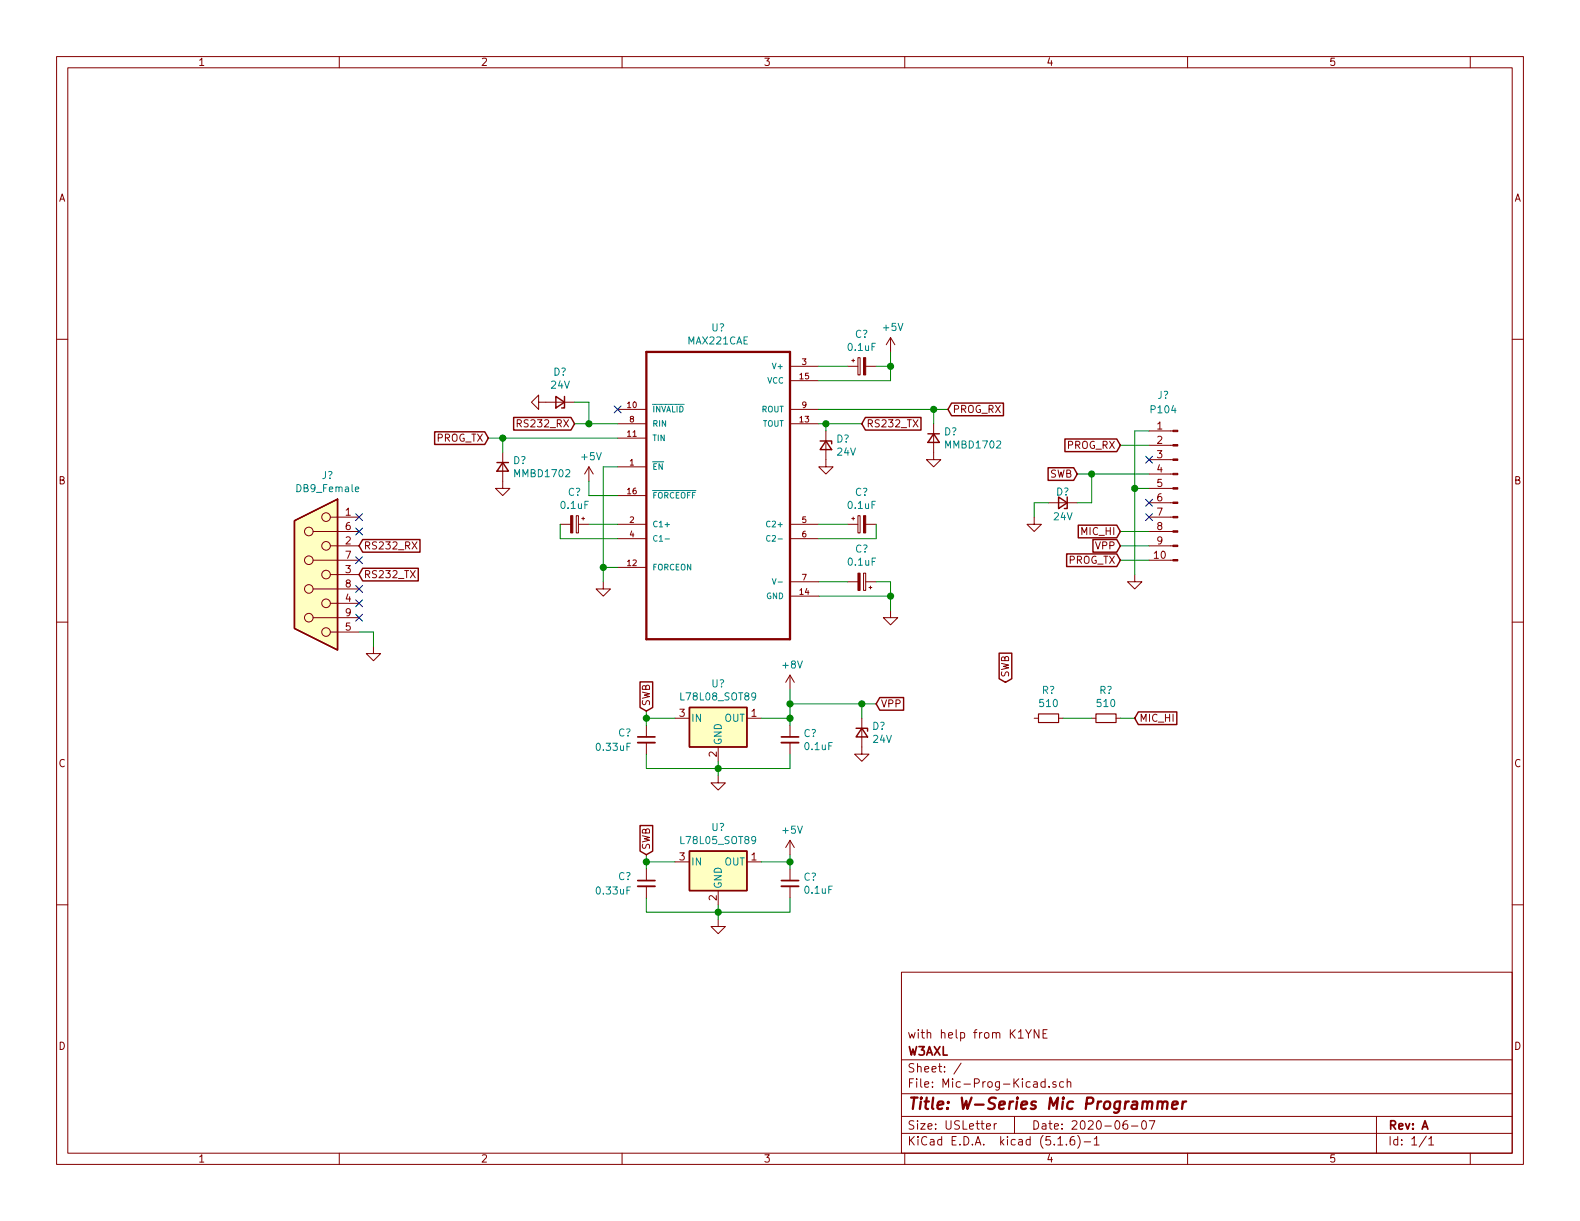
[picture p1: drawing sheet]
EESchema Schematic File Version 4
EELAYER 30 0
EELAYER END
$Descr USLetter 11000 8500
encoding utf-8
Sheet 1 1
Title "W-Series Mic Programmer"
Date "2020-06-07"
Rev "A"
Comp "W3AXL"
Comment1 "with help from K1YNE"
Comment2 ""
Comment3 ""
Comment4 ""
$EndDescr
$Comp
L MAX221CAE:MAX221CAE U?
U 1 1
P 5000 3450
F 0 "U?" H 5000 4620 50  0000 C CNN
F 1 "MAX221CAE" H 5000 4529 50  0000 C CNN
F 2 "SOP65P777X199-16N" H 5000 3450 50  0001 L BNN
F 3 "" H 5000 3450 50  0001 C CNN
	1    5000 3450
	1    0    0    -1  
$EndComp
$Comp
L Device:CP_Small C?
U 1 1
P 4000 3650
F 0 "C?" V 3775 3650 50  0000 C CNN
F 1 "0.1uF" V 3866 3650 50  0000 C CNN
F 2 "" H 4000 3650 50  0001 C CNN
F 3 "~" H 4000 3650 50  0001 C CNN
	1    4000 3650
	0    1    1    0   
$EndComp
$Comp
L Device:CP_Small C?
U 1 1
P 6000 3650
F 0 "C?" V 5775 3650 50  0000 C CNN
F 1 "0.1uF" V 5866 3650 50  0000 C CNN
F 2 "" H 6000 3650 50  0001 C CNN
F 3 "~" H 6000 3650 50  0001 C CNN
	1    6000 3650
	0    -1   1    0   
$EndComp
Wire Wire Line
	5900 3650 5700 3650
Wire Wire Line
	5700 3750 6100 3750
Wire Wire Line
	6100 3750 6100 3650
Wire Wire Line
	3900 3650 3900 3750
Wire Wire Line
	3900 3750 4300 3750
Wire Wire Line
	4300 3650 4100 3650
$Comp
L power:GND #PWR?
U 1 1
P 4200 4050
F 0 "#PWR?" H 4200 3800 50  0001 C CNN
F 1 "GND" H 4205 3877 50  0001 C CNN
F 2 "" H 4200 4050 50  0001 C CNN
F 3 "" H 4200 4050 50  0001 C CNN
	1    4200 4050
	1    0    0    -1  
$EndComp
Wire Wire Line
	4300 3950 4200 3950
Wire Wire Line
	4200 3950 4200 4050
$Comp
L power:GND #PWR?
U 1 1
P 6200 4250
F 0 "#PWR?" H 6200 4000 50  0001 C CNN
F 1 "GND" H 6205 4077 50  0001 C CNN
F 2 "" H 6200 4250 50  0001 C CNN
F 3 "" H 6200 4250 50  0001 C CNN
	1    6200 4250
	1    0    0    -1  
$EndComp
$Comp
L Device:CP_Small C?
U 1 1
P 6000 4050
F 0 "C?" V 6225 4050 50  0000 C CNN
F 1 "0.1uF" V 6134 4050 50  0000 C CNN
F 2 "" H 6000 4050 50  0001 C CNN
F 3 "~" H 6000 4050 50  0001 C CNN
	1    6000 4050
	0    1    -1   0   
$EndComp
Wire Wire Line
	5700 4050 5900 4050
Wire Wire Line
	6100 4050 6200 4050
Wire Wire Line
	6200 4050 6200 4150
Wire Wire Line
	5700 4150 6200 4150
Connection ~ 6200 4150
Wire Wire Line
	6200 4150 6200 4250
$Comp
L power:+5V #PWR?
U 1 1
P 6200 2450
F 0 "#PWR?" H 6200 2300 50  0001 C CNN
F 1 "+5V" H 6215 2623 50  0000 C CNN
F 2 "" H 6200 2450 50  0001 C CNN
F 3 "" H 6200 2450 50  0001 C CNN
	1    6200 2450
	1    0    0    -1  
$EndComp
$Comp
L Device:CP_Small C?
U 1 1
P 6000 2550
F 0 "C?" V 5775 2550 50  0000 C CNN
F 1 "0.1uF" V 5866 2550 50  0000 C CNN
F 2 "" H 6000 2550 50  0001 C CNN
F 3 "~" H 6000 2550 50  0001 C CNN
	1    6000 2550
	0    -1   1    0   
$EndComp
Wire Wire Line
	5700 2550 5900 2550
Wire Wire Line
	5700 2650 6200 2650
Wire Wire Line
	6200 2650 6200 2550
Wire Wire Line
	6100 2550 6200 2550
Connection ~ 6200 2550
Wire Wire Line
	6200 2550 6200 2450
$Comp
L power:+5V #PWR?
U 1 1
P 4100 3350
F 0 "#PWR?" H 4100 3200 50  0001 C CNN
F 1 "+5V" H 4115 3523 50  0000 C CNN
F 2 "" H 4100 3350 50  0001 C CNN
F 3 "" H 4100 3350 50  0001 C CNN
	1    4100 3350
	1    0    0    -1  
$EndComp
Wire Wire Line
	4300 3450 4100 3450
$Comp
L Regulator_Linear:L78L08_SOT89 U?
U 1 1
P 5000 5000
F 0 "U?" H 5000 5242 50  0000 C CNN
F 1 "L78L08_SOT89" H 5000 5151 50  0000 C CNN
F 2 "Package_TO_SOT_SMD:SOT-89-3" H 5000 5200 50  0001 C CIN
F 3 "http://www.st.com/content/ccc/resource/technical/document/datasheet/15/55/e5/aa/23/5b/43/fd/CD00000446.pdf/files/CD00000446.pdf/jcr:content/translations/en.CD00000446.pdf" H 5000 4950 50  0001 C CNN
	1    5000 5000
	1    0    0    -1  
$EndComp
$Comp
L Regulator_Linear:L78L05_SOT89 U?
U 1 1
P 5000 6000
F 0 "U?" H 5000 6242 50  0000 C CNN
F 1 "L78L05_SOT89" H 5000 6151 50  0000 C CNN
F 2 "Package_TO_SOT_SMD:SOT-89-3" H 5000 6200 50  0001 C CIN
F 3 "http://www.st.com/content/ccc/resource/technical/document/datasheet/15/55/e5/aa/23/5b/43/fd/CD00000446.pdf/files/CD00000446.pdf/jcr:content/translations/en.CD00000446.pdf" H 5000 5950 50  0001 C CNN
	1    5000 6000
	1    0    0    -1  
$EndComp
$Comp
L Device:C_Small C?
U 1 1
P 5500 6150
F 0 "C?" H 5592 6196 50  0000 L CNN
F 1 "0.1uF" H 5592 6105 50  0000 L CNN
F 2 "" H 5500 6150 50  0001 C CNN
F 3 "~" H 5500 6150 50  0001 C CNN
	1    5500 6150
	1    0    0    -1  
$EndComp
$Comp
L Device:C_Small C?
U 1 1
P 4500 6150
F 0 "C?" H 4400 6200 50  0000 R CNN
F 1 "0.33uF" H 4400 6100 50  0000 R CNN
F 2 "" H 4500 6150 50  0001 C CNN
F 3 "~" H 4500 6150 50  0001 C CNN
	1    4500 6150
	1    0    0    -1  
$EndComp
$Comp
L power:GND #PWR?
U 1 1
P 5000 6400
F 0 "#PWR?" H 5000 6150 50  0001 C CNN
F 1 "GND" H 5005 6227 50  0001 C CNN
F 2 "" H 5000 6400 50  0001 C CNN
F 3 "" H 5000 6400 50  0001 C CNN
	1    5000 6400
	1    0    0    -1  
$EndComp
Wire Wire Line
	4700 6000 4500 6000
Wire Wire Line
	4500 6000 4500 6050
Wire Wire Line
	4500 6250 4500 6350
Wire Wire Line
	4500 6350 5000 6350
Wire Wire Line
	5500 6350 5500 6250
Wire Wire Line
	5000 6300 5000 6350
Connection ~ 5000 6350
Wire Wire Line
	5000 6350 5500 6350
Wire Wire Line
	5000 6400 5000 6350
Wire Wire Line
	5300 6000 5500 6000
Wire Wire Line
	5500 6000 5500 6050
$Comp
L power:+5V #PWR?
U 1 1
P 5500 5950
F 0 "#PWR?" H 5500 5800 50  0001 C CNN
F 1 "+5V" H 5515 6123 50  0000 C CNN
F 2 "" H 5500 5950 50  0001 C CNN
F 3 "" H 5500 5950 50  0001 C CNN
	1    5500 5950
	1    0    0    -1  
$EndComp
Wire Wire Line
	5500 6000 5500 5950
Connection ~ 5500 6000
Text GLabel 4500 5950 1    50   Input ~ 0
SWB
Wire Wire Line
	4500 5950 4500 6000
Connection ~ 4500 6000
$Comp
L Device:C_Small C?
U 1 1
P 5500 5150
F 0 "C?" H 5592 5196 50  0000 L CNN
F 1 "0.1uF" H 5592 5105 50  0000 L CNN
F 2 "" H 5500 5150 50  0001 C CNN
F 3 "~" H 5500 5150 50  0001 C CNN
	1    5500 5150
	1    0    0    -1  
$EndComp
$Comp
L Device:C_Small C?
U 1 1
P 4500 5150
F 0 "C?" H 4400 5200 50  0000 R CNN
F 1 "0.33uF" H 4400 5100 50  0000 R CNN
F 2 "" H 4500 5150 50  0001 C CNN
F 3 "~" H 4500 5150 50  0001 C CNN
	1    4500 5150
	1    0    0    -1  
$EndComp
$Comp
L power:GND #PWR?
U 1 1
P 5000 5400
F 0 "#PWR?" H 5000 5150 50  0001 C CNN
F 1 "GND" H 5005 5227 50  0001 C CNN
F 2 "" H 5000 5400 50  0001 C CNN
F 3 "" H 5000 5400 50  0001 C CNN
	1    5000 5400
	1    0    0    -1  
$EndComp
Wire Wire Line
	4700 5000 4500 5000
Wire Wire Line
	4500 5000 4500 5050
Wire Wire Line
	4500 5250 4500 5350
Wire Wire Line
	4500 5350 5000 5350
Wire Wire Line
	5500 5350 5500 5250
Wire Wire Line
	5000 5300 5000 5350
Connection ~ 5000 5350
Wire Wire Line
	5000 5350 5500 5350
Wire Wire Line
	5000 5400 5000 5350
Wire Wire Line
	5300 5000 5500 5000
Wire Wire Line
	5500 5000 5500 5050
Connection ~ 5500 5000
Text GLabel 4500 4950 1    50   Input ~ 0
SWB
Wire Wire Line
	4500 4950 4500 5000
Connection ~ 4500 5000
$Comp
L power:+8V #PWR?
U 1 1
P 5500 4800
F 0 "#PWR?" H 5500 4650 50  0001 C CNN
F 1 "+8V" H 5515 4973 50  0000 C CNN
F 2 "" H 5500 4800 50  0001 C CNN
F 3 "" H 5500 4800 50  0001 C CNN
	1    5500 4800
	1    0    0    -1  
$EndComp
NoConn ~ 8000 3200
NoConn ~ 8000 3500
NoConn ~ 8000 3600
NoConn ~ 4300 2850
Wire Wire Line
	4300 3250 4200 3250
Wire Wire Line
	4200 3250 4200 3950
Connection ~ 4200 3950
$Comp
L Connector:Conn_01x10_Male J?
U 1 1
P 8200 3400
F 0 "J?" H 8300 4050 50  0000 C CNN
F 1 "P104" H 8300 3950 50  0000 C CNN
F 2 "" H 8200 3400 50  0001 C CNN
F 3 "~" H 8200 3400 50  0001 C CNN
	1    8200 3400
	-1   0    0    -1  
$EndComp
$Comp
L power:GND #PWR?
U 1 1
P 7900 4000
F 0 "#PWR?" H 7900 3750 50  0001 C CNN
F 1 "GND" H 7905 3827 50  0001 C CNN
F 2 "" H 7900 4000 50  0001 C CNN
F 3 "" H 7900 4000 50  0001 C CNN
	1    7900 4000
	1    0    0    -1  
$EndComp
Wire Wire Line
	8000 3000 7900 3000
Wire Wire Line
	7900 3000 7900 3400
Wire Wire Line
	8000 3400 7900 3400
Connection ~ 7900 3400
Wire Wire Line
	7900 3400 7900 4000
Text GLabel 7500 3300 0    50   Input ~ 0
SWB
Text GLabel 7800 3700 0    50   Input ~ 0
MIC_HI
Wire Wire Line
	7800 3700 8000 3700
Text GLabel 7800 3800 0    50   Input ~ 0
VPP
Wire Wire Line
	8000 3800 7800 3800
Text GLabel 7800 3900 0    50   Input ~ 0
PROG_TX
Wire Wire Line
	8000 3900 7800 3900
Text GLabel 7800 3100 0    50   Input ~ 0
PROG_RX
Wire Wire Line
	8000 3100 7800 3100
Text GLabel 6600 2850 2    50   Input ~ 0
PROG_RX
Text GLabel 3400 3050 0    50   Input ~ 0
PROG_TX
$Comp
L Device:D_Zener_Small D?
U 1 1
P 7400 3500
F 0 "D?" H 7400 3400 50  0000 C BNN
F 1 "24V" H 7400 3600 50  0000 C CNN
F 2 "" V 7400 3500 50  0001 C CNN
F 3 "~" V 7400 3500 50  0001 C CNN
	1    7400 3500
	-1   0    0    1   
$EndComp
$Comp
L power:GND #PWR?
U 1 1
P 3500 3350
F 0 "#PWR?" H 3500 3100 50  0001 C CNN
F 1 "GND" H 3505 3177 50  0001 C CNN
F 2 "" H 3500 3350 50  0001 C CNN
F 3 "" H 3500 3350 50  0001 C CNN
	1    3500 3350
	1    0    0    -1  
$EndComp
$Comp
L power:GND #PWR?
U 1 1
P 7200 3600
F 0 "#PWR?" H 7200 3350 50  0001 C CNN
F 1 "GND" H 7205 3427 50  0001 C CNN
F 2 "" H 7200 3600 50  0001 C CNN
F 3 "" H 7200 3600 50  0001 C CNN
	1    7200 3600
	1    0    0    -1  
$EndComp
Wire Wire Line
	3500 3150 3500 3050
Wire Wire Line
	4100 3350 4100 3450
Connection ~ 3500 3050
Wire Wire Line
	3500 3050 3400 3050
$Comp
L Connector:DB9_Female J?
U 1 1
P 2200 4000
F 0 "J?" H 2118 4692 50  0000 C CNN
F 1 "DB9_Female" H 2118 4601 50  0000 C CNN
F 2 "" H 2200 4000 50  0001 C CNN
F 3 " ~" H 2200 4000 50  0001 C CNN
	1    2200 4000
	-1   0    0    -1  
$EndComp
Text GLabel 2500 4000 2    50   Input ~ 0
RS232_TX
Text GLabel 2500 3800 2    50   Input ~ 0
RS232_RX
$Comp
L power:GND #PWR?
U 1 1
P 2600 4500
F 0 "#PWR?" H 2600 4250 50  0001 C CNN
F 1 "GND" H 2605 4327 50  0001 C CNN
F 2 "" H 2600 4500 50  0001 C CNN
F 3 "" H 2600 4500 50  0001 C CNN
	1    2600 4500
	1    0    0    -1  
$EndComp
Wire Wire Line
	2500 4400 2600 4400
Wire Wire Line
	2600 4400 2600 4500
NoConn ~ 2500 4300
NoConn ~ 2500 4200
NoConn ~ 2500 4100
NoConn ~ 2500 3900
NoConn ~ 2500 3700
NoConn ~ 2500 3600
Text GLabel 6000 2950 2    50   Input ~ 0
RS232_TX
Wire Wire Line
	6000 2950 5750 2950
Text GLabel 4000 2950 0    50   Input ~ 0
RS232_RX
Wire Wire Line
	4300 2950 4100 2950
Wire Wire Line
	5500 4800 5500 4900
Text GLabel 6100 4900 2    50   Input ~ 0
VPP
Connection ~ 5500 4900
Wire Wire Line
	5500 4900 5500 5000
$Comp
L Device:D_Zener_Small D?
U 1 1
P 6000 5100
F 0 "D?" V 5954 5170 50  0000 L CNN
F 1 "24V" V 6045 5170 50  0000 L CNN
F 2 "" V 6000 5100 50  0001 C CNN
F 3 "~" V 6000 5100 50  0001 C CNN
	1    6000 5100
	0    1    1    0   
$EndComp
Wire Wire Line
	5500 4900 6000 4900
$Comp
L power:GND #PWR?
U 1 1
P 6000 5200
F 0 "#PWR?" H 6000 4950 50  0001 C CNN
F 1 "GND" H 6005 5027 50  0001 C CNN
F 2 "" H 6000 5200 50  0001 C CNN
F 3 "" H 6000 5200 50  0001 C CNN
	1    6000 5200
	1    0    0    -1  
$EndComp
Wire Wire Line
	6000 5000 6000 4900
Connection ~ 6000 4900
Wire Wire Line
	6000 4900 6100 4900
Wire Wire Line
	7500 3300 7600 3300
Wire Wire Line
	7300 3500 7200 3500
Wire Wire Line
	7200 3500 7200 3600
Wire Wire Line
	7500 3500 7600 3500
Wire Wire Line
	7600 3500 7600 3300
Connection ~ 7600 3300
Wire Wire Line
	7600 3300 8000 3300
Wire Wire Line
	3500 3050 4300 3050
Wire Wire Line
	5700 2850 6500 2850
$Comp
L power:GND #PWR?
U 1 1
P 6500 3150
F 0 "#PWR?" H 6500 2900 50  0001 C CNN
F 1 "GND" H 6505 2977 50  0001 C CNN
F 2 "" H 6500 3150 50  0001 C CNN
F 3 "" H 6500 3150 50  0001 C CNN
	1    6500 3150
	1    0    0    -1  
$EndComp
Wire Wire Line
	6500 2950 6500 2850
Connection ~ 6500 2850
Wire Wire Line
	6500 2850 6600 2850
$Comp
L Device:D_Small D?
U 1 1
P 6500 3050
F 0 "D?" V 6454 3120 50  0000 L CNN
F 1 "MMBD1702" V 6545 3120 50  0000 L CNN
F 2 "" V 6500 3050 50  0001 C CNN
F 3 "~" V 6500 3050 50  0001 C CNN
	1    6500 3050
	0    1    1    0   
$EndComp
$Comp
L Device:D_Small D?
U 1 1
P 3500 3250
F 0 "D?" V 3454 3320 50  0000 L CNN
F 1 "MMBD1702" V 3545 3320 50  0000 L CNN
F 2 "" V 3500 3250 50  0001 C CNN
F 3 "~" V 3500 3250 50  0001 C CNN
	1    3500 3250
	0    1    1    0   
$EndComp
$Comp
L Device:R_Small R?
U 1 1
P 7700 5000
F 0 "R?" V 7504 5000 50  0000 C CNN
F 1 "510" V 7595 5000 50  0000 C CNN
F 2 "" H 7700 5000 50  0001 C CNN
F 3 "~" H 7700 5000 50  0001 C CNN
	1    7700 5000
	0    1    1    0   
$EndComp
$Comp
L Device:R_Small R?
U 1 1
P 7300 5000
F 0 "R?" V 7104 5000 50  0000 C CNN
F 1 "510" V 7195 5000 50  0000 C CNN
F 2 "" H 7300 5000 50  0001 C CNN
F 3 "~" H 7300 5000 50  0001 C CNN
	1    7300 5000
	0    1    1    0   
$EndComp
Text GLabel 7900 5000 2    50   Input ~ 0
MIC_HI
Wire Wire Line
	7900 5000 7800 5000
Wire Wire Line
	7400 5000 7600 5000
Text GLabel 7000 4750 1    50   Input ~ 0
SWB
$Comp
L Device:D_Zener_Small D?
U 1 1
P 5750 3100
F 0 "D?" V 5704 3170 50  0000 L CNN
F 1 "24V" V 5795 3170 50  0000 L CNN
F 2 "" V 5750 3100 50  0001 C CNN
F 3 "~" V 5750 3100 50  0001 C CNN
	1    5750 3100
	0    1    1    0   
$EndComp
$Comp
L power:GND #PWR?
U 1 1
P 5750 3200
F 0 "#PWR?" H 5750 2950 50  0001 C CNN
F 1 "GND" H 5755 3027 50  0001 C CNN
F 2 "" H 5750 3200 50  0001 C CNN
F 3 "" H 5750 3200 50  0001 C CNN
	1    5750 3200
	1    0    0    -1  
$EndComp
Wire Wire Line
	5750 3000 5750 2950
Connection ~ 5750 2950
Wire Wire Line
	5750 2950 5700 2950
$Comp
L Device:D_Zener_Small D?
U 1 1
P 3900 2800
F 0 "D?" H 3900 2593 50  0000 C CNN
F 1 "24V" H 3900 2684 50  0000 C CNN
F 2 "" V 3900 2800 50  0001 C CNN
F 3 "~" V 3900 2800 50  0001 C CNN
	1    3900 2800
	-1   0    0    1   
$EndComp
$Comp
L power:GND #PWR?
U 1 1
P 3800 2800
F 0 "#PWR?" H 3800 2550 50  0001 C CNN
F 1 "GND" H 3805 2627 50  0001 C CNN
F 2 "" H 3800 2800 50  0001 C CNN
F 3 "" H 3800 2800 50  0001 C CNN
	1    3800 2800
	0    1    1    0   
$EndComp
Wire Wire Line
	4000 2800 4100 2800
Wire Wire Line
	4100 2800 4100 2950
Connection ~ 4100 2950
Wire Wire Line
	4100 2950 4000 2950
$EndSCHEMATC
